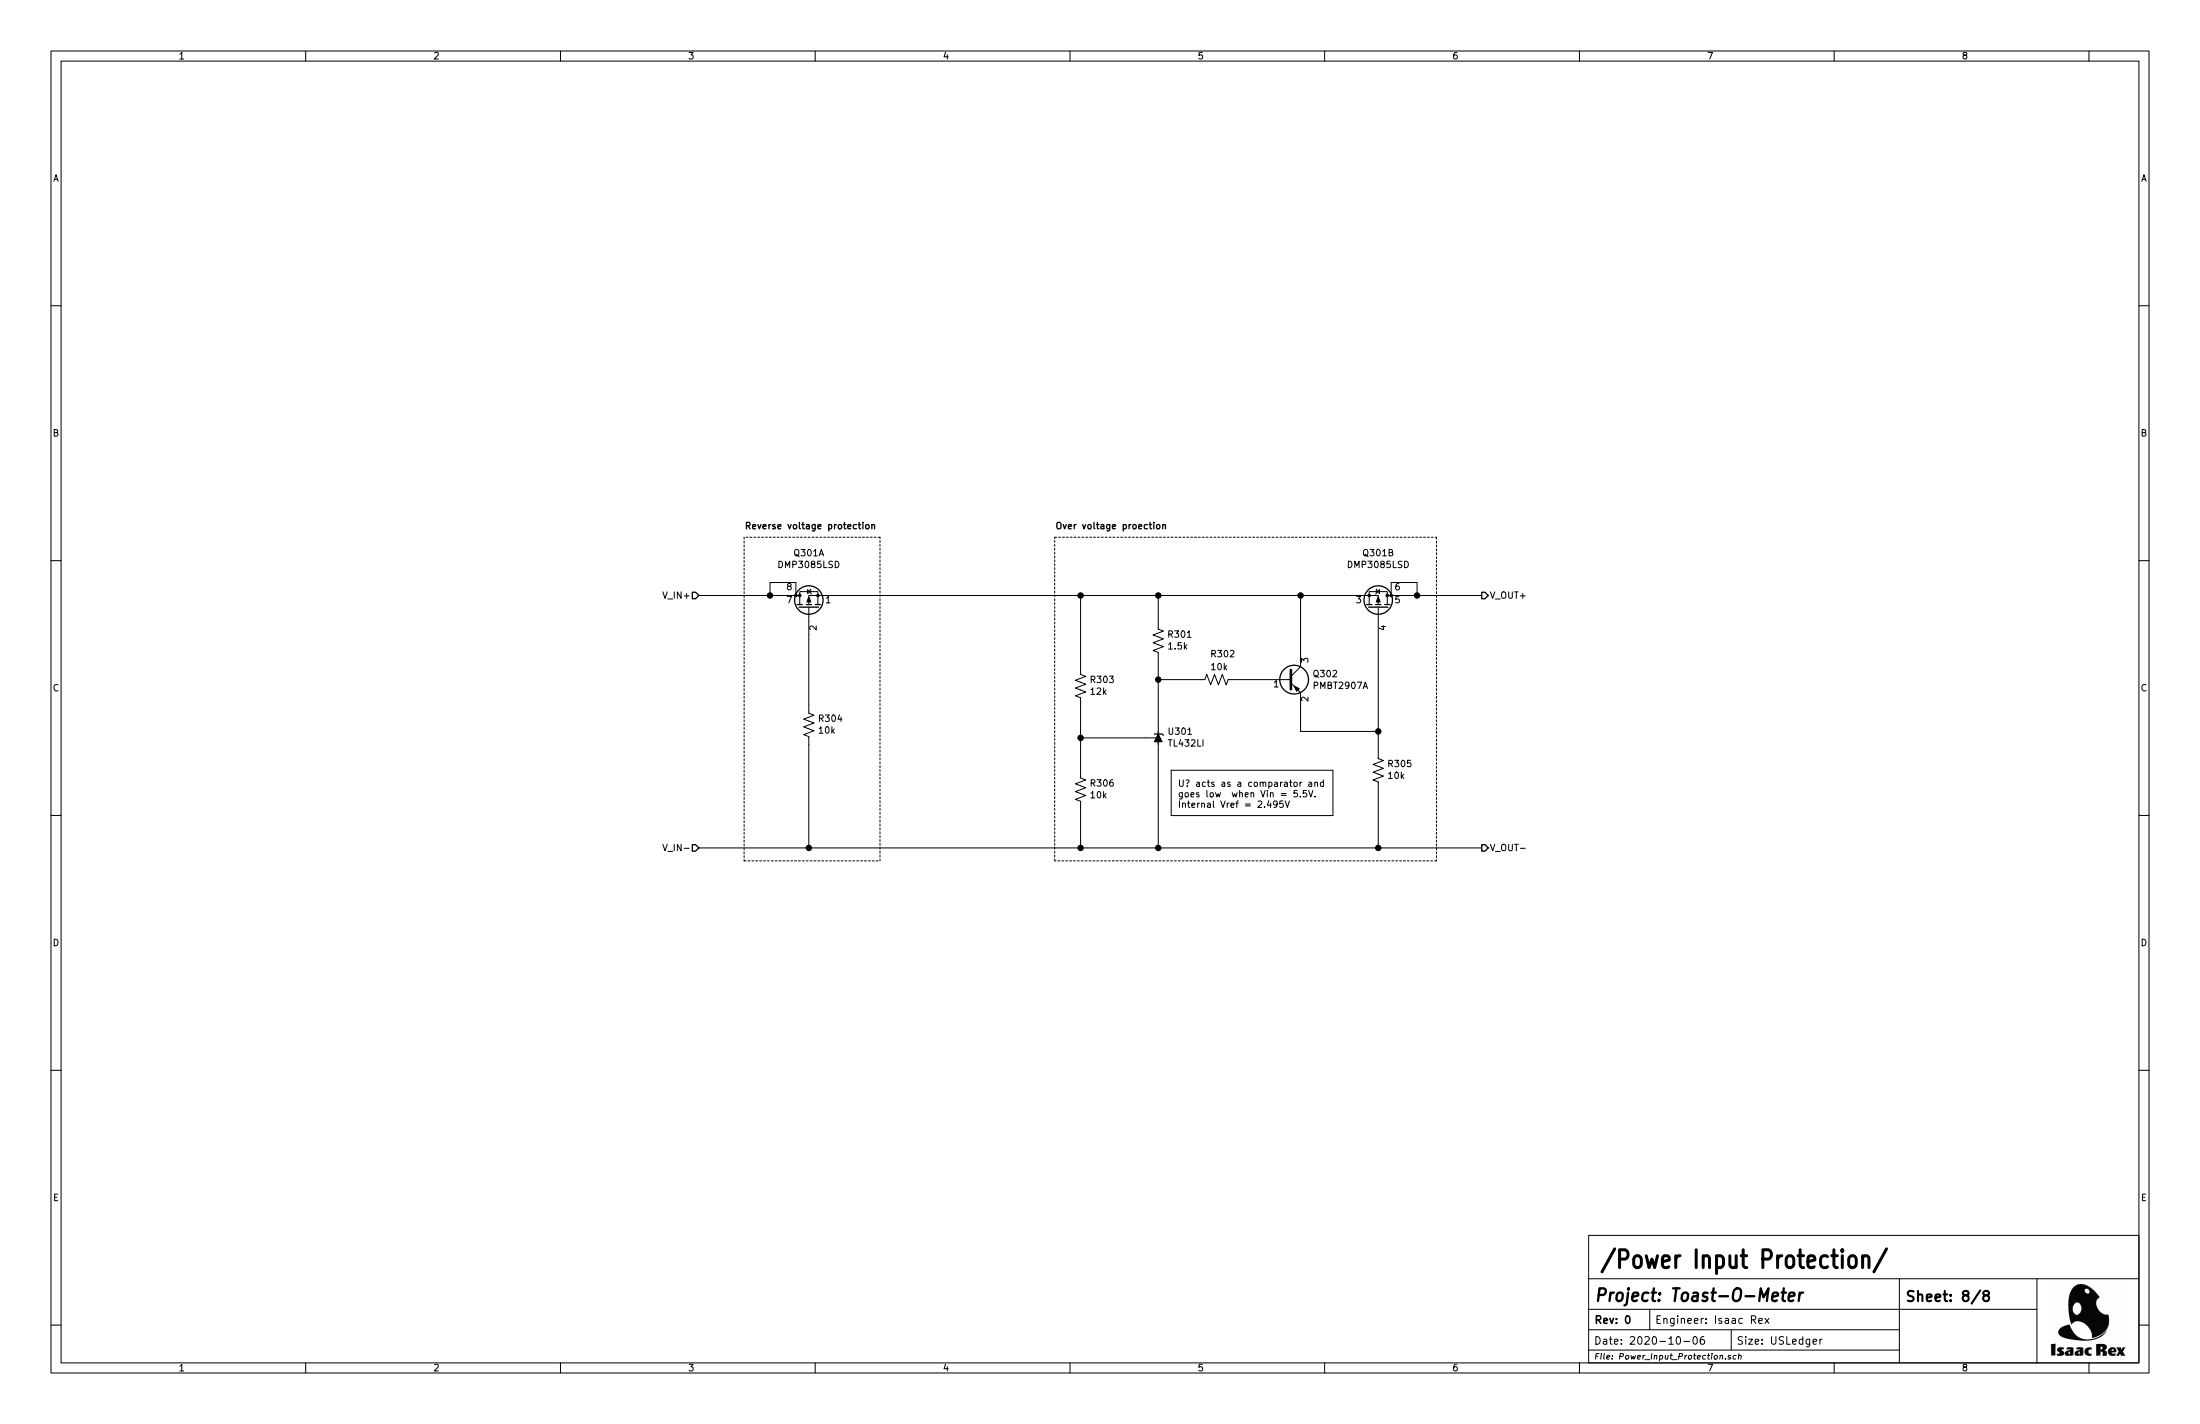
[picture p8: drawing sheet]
EESchema Schematic File Version 4
EELAYER 30 0
EELAYER END
$Descr USLedger 17000 11000
encoding utf-8
Sheet 8 8
Title "Toast-O-Meter"
Date "2020-10-06"
Rev "0"
Comp ""
Comment1 "Isaac Rex"
Comment2 ""
Comment3 ""
Comment4 ""
$EndDescr
$Comp
L Device:R_US R?
U 1 1
P 6250 5600
AR Path="/5FDFAE85/5F7D131D" Ref="R?"  Part="1" 
AR Path="/5F7CCAA0/5F7D131D" Ref="R304"  Part="1" 
AR Path="/602C5383/5F7D131D" Ref="R?"  Part="1" 
F 0 "R304" H 6182 5554 50  0000 R CNN
F 1 "10k" H 6182 5645 50  0000 R CNN
F 2 "Resistor_SMD:R_0603_1608Metric_Pad1.05x0.95mm_HandSolder" V 6290 5590 50  0001 C CNN
F 3 "~" H 6250 5600 50  0001 C CNN
F 4 "https://www.digikey.com/en/products/detail/yageo/RC0603FR-0710KL/726880?s=N4IgTCBcDaIEoGEAMA2JBmAYnAtEg7AIxIDSAMiALoC%2BQA" H 6250 5600 50  0001 C CNN "Digi-Key Link"
F 5 "311-10.0KHRCT-ND" H 6250 5600 50  0001 C CNN "Digi-Key PN"
	1    6250 5600
	-1   0    0    1   
$EndComp
$Comp
L Device:R_US R?
U 1 1
P 9400 5250
AR Path="/5FDFAE85/5F7D1D7F" Ref="R?"  Part="1" 
AR Path="/5F7CCAA0/5F7D1D7F" Ref="R302"  Part="1" 
AR Path="/602C5383/5F7D1D7F" Ref="R?"  Part="1" 
F 0 "R302" V 9200 5200 50  0000 L CNN
F 1 "10k" V 9300 5200 50  0000 L CNN
F 2 "Resistor_SMD:R_0603_1608Metric_Pad1.05x0.95mm_HandSolder" V 9440 5240 50  0001 C CNN
F 3 "~" H 9400 5250 50  0001 C CNN
F 4 "https://www.digikey.com/en/products/detail/yageo/RC0603FR-0710KL/726880?s=N4IgTCBcDaIEoGEAMA2JBmAYnAtEg7AIxIDSAMiALoC%2BQA" H 9400 5250 50  0001 C CNN "Digi-Key Link"
F 5 "311-10.0KHRCT-ND" H 9400 5250 50  0001 C CNN "Digi-Key PN"
	1    9400 5250
	0    1    1    0   
$EndComp
$Comp
L Device:R_US R?
U 1 1
P 10650 5950
AR Path="/5FDFAE85/5F7D260A" Ref="R?"  Part="1" 
AR Path="/5F7CCAA0/5F7D260A" Ref="R305"  Part="1" 
AR Path="/602C5383/5F7D260A" Ref="R?"  Part="1" 
F 0 "R305" H 10582 5904 50  0000 R CNN
F 1 "10k" H 10582 5995 50  0000 R CNN
F 2 "Resistor_SMD:R_0603_1608Metric_Pad1.05x0.95mm_HandSolder" V 10690 5940 50  0001 C CNN
F 3 "~" H 10650 5950 50  0001 C CNN
F 4 "https://www.digikey.com/en/products/detail/yageo/RC0603FR-0710KL/726880?s=N4IgTCBcDaIEoGEAMA2JBmAYnAtEg7AIxIDSAMiALoC%2BQA" H 10650 5950 50  0001 C CNN "Digi-Key Link"
F 5 "311-10.0KHRCT-ND" H 10650 5950 50  0001 C CNN "Digi-Key PN"
	1    10650 5950
	-1   0    0    1   
$EndComp
$Comp
L irex_Transistor_FET:DMP3085LSD Q301
U 1 1
P 6250 4700
AR Path="/5F7CCAA0/5F7DB1F5" Ref="Q301"  Part="1" 
AR Path="/602C5383/5F7DB1F5" Ref="Q?"  Part="1" 
F 0 "Q301" V 6675 4700 50  0000 C CNN
F 1 "DMP3085LSD" V 6584 4700 50  0000 C CNN
F 2 "Package_SO:SO-8_3.9x4.9mm_P1.27mm" H 6450 4550 50  0001 L CNN
F 3 "https://www.diodes.com/assets/Datasheets/DMP3085LSD.pdf" H 6300 4700 50  0001 C CNN
F 4 "https://www.digikey.com/en/products/detail/diodes-incorporated/DMP3085LSD-13/4251594" H 6250 4700 50  0001 C CNN "Digi-Key Link"
F 5 "DMP3085LSD-13DICT-ND" H 6250 4700 50  0001 C CNN "Digi-Key PN"
F 6 "DMP3085LSD" H 6250 4700 50  0001 C CNN "MPN"
	1    6250 4700
	0    -1   -1   0   
$EndComp
$Comp
L irex_Transistor_FET:DMP3085LSD Q301
U 2 1
P 10650 4700
AR Path="/5F7CCAA0/5F7DDE08" Ref="Q301"  Part="2" 
AR Path="/602C5383/5F7DDE08" Ref="Q?"  Part="2" 
F 0 "Q301" V 11075 4700 50  0000 C CNN
F 1 "DMP3085LSD" V 10984 4700 50  0000 C CNN
F 2 "Package_SO:SO-8_3.9x4.9mm_P1.27mm" H 10850 4550 50  0001 L CNN
F 3 "https://www.diodes.com/assets/Datasheets/DMP3085LSD.pdf" H 10700 4700 50  0001 C CNN
F 4 "https://www.digikey.com/en/products/detail/diodes-incorporated/DMP3085LSD-13/4251594" H 10650 4700 50  0001 C CNN "Digi-Key Link"
F 5 "DMP3085LSD-13DICT-ND" H 10650 4700 50  0001 C CNN "Digi-Key PN"
F 6 "DMP3085LSD" H 10650 4700 50  0001 C CNN "MPN"
	2    10650 4700
	0    1    -1   0   
$EndComp
$Comp
L Device:R_US R?
U 1 1
P 8950 4950
AR Path="/5FDFAE85/5F7E105A" Ref="R?"  Part="1" 
AR Path="/5F7CCAA0/5F7E105A" Ref="R301"  Part="1" 
AR Path="/602C5383/5F7E105A" Ref="R?"  Part="1" 
F 0 "R301" H 8882 4904 50  0000 R CNN
F 1 "1.5k" H 8882 4995 50  0000 R CNN
F 2 "Resistor_SMD:R_0603_1608Metric_Pad1.05x0.95mm_HandSolder" V 8990 4940 50  0001 C CNN
F 3 "~" H 8950 4950 50  0001 C CNN
F 4 "https://www.digikey.com/en/products/detail/yageo/RC0603FR-071K5L/726864" H 8950 4950 50  0001 C CNN "Digi-Key Link"
F 5 "311-1.50KHRCT-ND" H 8950 4950 50  0001 C CNN "Digi-Key PN"
	1    8950 4950
	-1   0    0    1   
$EndComp
Wire Wire Line
	6250 5450 6250 4900
Wire Wire Line
	8950 5100 8950 5250
Wire Wire Line
	8950 5250 9250 5250
Connection ~ 8950 5250
Wire Wire Line
	8950 4800 8950 4600
Wire Wire Line
	6450 4600 8350 4600
Connection ~ 8950 4600
Wire Wire Line
	8950 4600 10050 4600
Connection ~ 8350 4600
Wire Wire Line
	8350 4600 8950 4600
Connection ~ 8350 5700
Wire Wire Line
	6250 5750 6250 6550
Wire Wire Line
	10650 6100 10650 6550
Wire Wire Line
	8350 5700 8850 5700
$Comp
L irex_Reference_Voltage:TL432LI U301
U 1 1
P 8950 5700
AR Path="/5F7CCAA0/5F7E207E" Ref="U301"  Part="1" 
AR Path="/602C5383/5F7E207E" Ref="U?"  Part="1" 
F 0 "U301" V 8996 5630 50  0000 R CNN
F 1 "TL432LI" V 8905 5630 50  0000 R CNN
F 2 "Package_TO_SOT_SMD:SOT-23" H 8950 5550 50  0001 C CIN
F 3 "https://www.ti.com/lit/ds/symlink/tl431li.pdf?HQS=TI-null-null-digikeymode-df-pf-null-wwe&ts=1601074554367" H 8950 5700 50  0001 C CIN
F 4 "https://www.digikey.com/en/products/detail/texas-instruments/TL432LIACDBZR/9860322" H 8950 5700 50  0001 C CNN "Digi-Key Link"
F 5 "296-53244-1-ND" H 8950 5700 50  0001 C CNN "Digi-Key PN"
F 6 "TL432LI" H 8950 5700 50  0001 C CNN "MPN"
	1    8950 5700
	0    -1   -1   0   
$EndComp
Wire Wire Line
	8350 5700 8350 5950
$Comp
L Device:R_US R?
U 1 1
P 8350 6100
AR Path="/5FDFAE85/5F7D15E1" Ref="R?"  Part="1" 
AR Path="/5F7CCAA0/5F7D15E1" Ref="R306"  Part="1" 
AR Path="/602C5383/5F7D15E1" Ref="R?"  Part="1" 
F 0 "R306" H 8282 6054 50  0000 R CNN
F 1 "10k" H 8282 6145 50  0000 R CNN
F 2 "Resistor_SMD:R_0603_1608Metric_Pad1.05x0.95mm_HandSolder" V 8390 6090 50  0001 C CNN
F 3 "~" H 8350 6100 50  0001 C CNN
F 4 "https://www.digikey.com/en/products/detail/yageo/RC0603FR-0710KL/726880?s=N4IgTCBcDaIEoGEAMA2JBmAYnAtEg7AIxIDSAMiALoC%2BQA" H 8350 6100 50  0001 C CNN "Digi-Key Link"
F 5 "311-10.0KHRCT-ND" H 8350 6100 50  0001 C CNN "Digi-Key PN"
	1    8350 6100
	-1   0    0    1   
$EndComp
Wire Wire Line
	8350 6550 8350 6250
Wire Wire Line
	8350 5150 8350 4600
$Comp
L Device:R_US R?
U 1 1
P 8350 5300
AR Path="/5FDFAE85/5F7E0D9C" Ref="R?"  Part="1" 
AR Path="/5F7CCAA0/5F7E0D9C" Ref="R303"  Part="1" 
AR Path="/602C5383/5F7E0D9C" Ref="R?"  Part="1" 
F 0 "R303" H 8282 5254 50  0000 R CNN
F 1 "12k" H 8282 5345 50  0000 R CNN
F 2 "Resistor_SMD:R_0603_1608Metric_Pad1.05x0.95mm_HandSolder" V 8390 5290 50  0001 C CNN
F 3 "~" H 8350 5300 50  0001 C CNN
F 4 "https://www.digikey.com/en/products/detail/yageo/RC0603FR-0712KL/726913?s=N4IgTCBcDaIEoGEAMA2JBmAYnAtEg7AIxgDWAMiALoC%2BQA" H 8350 5300 50  0001 C CNN "Digi-Key Link"
F 5 "311-12.0KHRCT-ND" H 8350 5300 50  0001 C CNN "Digi-Key PN"
	1    8350 5300
	-1   0    0    1   
$EndComp
Wire Wire Line
	10650 6550 8950 6550
Connection ~ 8350 6550
Wire Wire Line
	8350 6550 6250 6550
Connection ~ 8950 6550
Wire Wire Line
	8950 6550 8350 6550
Wire Wire Line
	6250 6550 5400 6550
Connection ~ 6250 6550
Wire Wire Line
	6050 4500 5950 4500
Wire Wire Line
	5950 4500 5950 4600
Wire Wire Line
	5950 4600 6050 4600
Wire Wire Line
	5950 4600 5400 4600
Connection ~ 5950 4600
Wire Wire Line
	10850 4500 10950 4500
Wire Wire Line
	10950 4500 10950 4600
Wire Wire Line
	10950 4600 10850 4600
Wire Wire Line
	10950 4600 11450 4600
Connection ~ 10950 4600
Wire Wire Line
	10650 6550 11450 6550
Connection ~ 10650 6550
Text HLabel 5400 4600 0    50   Input ~ 0
V_IN+
Text HLabel 5400 6550 0    50   Input ~ 0
V_IN-
Text HLabel 11450 4600 2    50   Output ~ 0
V_OUT+
Text HLabel 11450 6550 2    50   Output ~ 0
V_OUT-
Wire Notes Line
	5750 4150 5750 6650
Wire Notes Line
	5750 6650 6800 6650
Wire Notes Line
	6800 6650 6800 4150
Wire Notes Line
	6800 4150 5750 4150
Text Notes 5750 4100 0    50   ~ 10
Reverse voltage protection
Text Notes 8150 4100 0    50   ~ 10
Over voltage proection
Wire Notes Line
	8150 4150 11100 4150
Wire Notes Line
	11100 4150 11100 6650
Wire Notes Line
	11100 6650 8150 6650
Wire Notes Line
	8150 6650 8150 4150
Text Notes 9100 6250 0    50   ~ 0
U? acts as a comparator and\ngoes low  when Vin = 5.5V.\nInternal Vref = 2.495V
Wire Wire Line
	10650 4900 10650 5650
$Comp
L Device:Q_PNP_BEC Q302
U 1 1
P 9950 5250
AR Path="/5F7CCAA0/5F81D169" Ref="Q302"  Part="1" 
AR Path="/602C5383/5F81D169" Ref="Q?"  Part="1" 
F 0 "Q302" H 10141 5296 50  0000 L CNN
F 1 "PMBT2907A" H 10141 5205 50  0000 L CNN
F 2 "Package_TO_SOT_SMD:SOT-23_Handsoldering" H 10150 5350 50  0001 C CNN
F 3 "https://media.digikey.com/pdf/Data%20Sheets/NXP%20PDFs/PMBT2907(A).pdf" H 9950 5250 50  0001 C CNN
F 4 "PMBT2907A" H 9950 5250 50  0001 C CNN "MPN"
F 5 "https://www.digikey.com/en/products/detail/nexperia-usa-inc/PMBT2907A215/763344" H 9950 5250 50  0001 C CNN "Digi-Key Link"
F 6 "1727-2958-1-ND" H 9950 5250 50  0001 C CNN "Digi-Key PN"
	1    9950 5250
	1    0    0    -1  
$EndComp
Wire Wire Line
	10050 5450 10050 5650
Wire Wire Line
	10050 5650 10650 5650
Connection ~ 10650 5650
Wire Wire Line
	10650 5650 10650 5800
Wire Wire Line
	10050 5050 10050 4600
Connection ~ 10050 4600
Wire Wire Line
	10050 4600 10450 4600
Wire Wire Line
	8950 6550 8950 5800
Wire Wire Line
	8350 5450 8350 5700
Wire Wire Line
	8950 5250 8950 5600
Wire Wire Line
	9550 5250 9750 5250
Wire Notes Line style solid
	10300 6300 9050 6300
Wire Notes Line style solid
	9050 5950 10300 5950
Wire Notes Line style solid
	9050 6300 9050 5950
Wire Notes Line style solid
	10300 5950 10300 6300
$EndSCHEMATC
